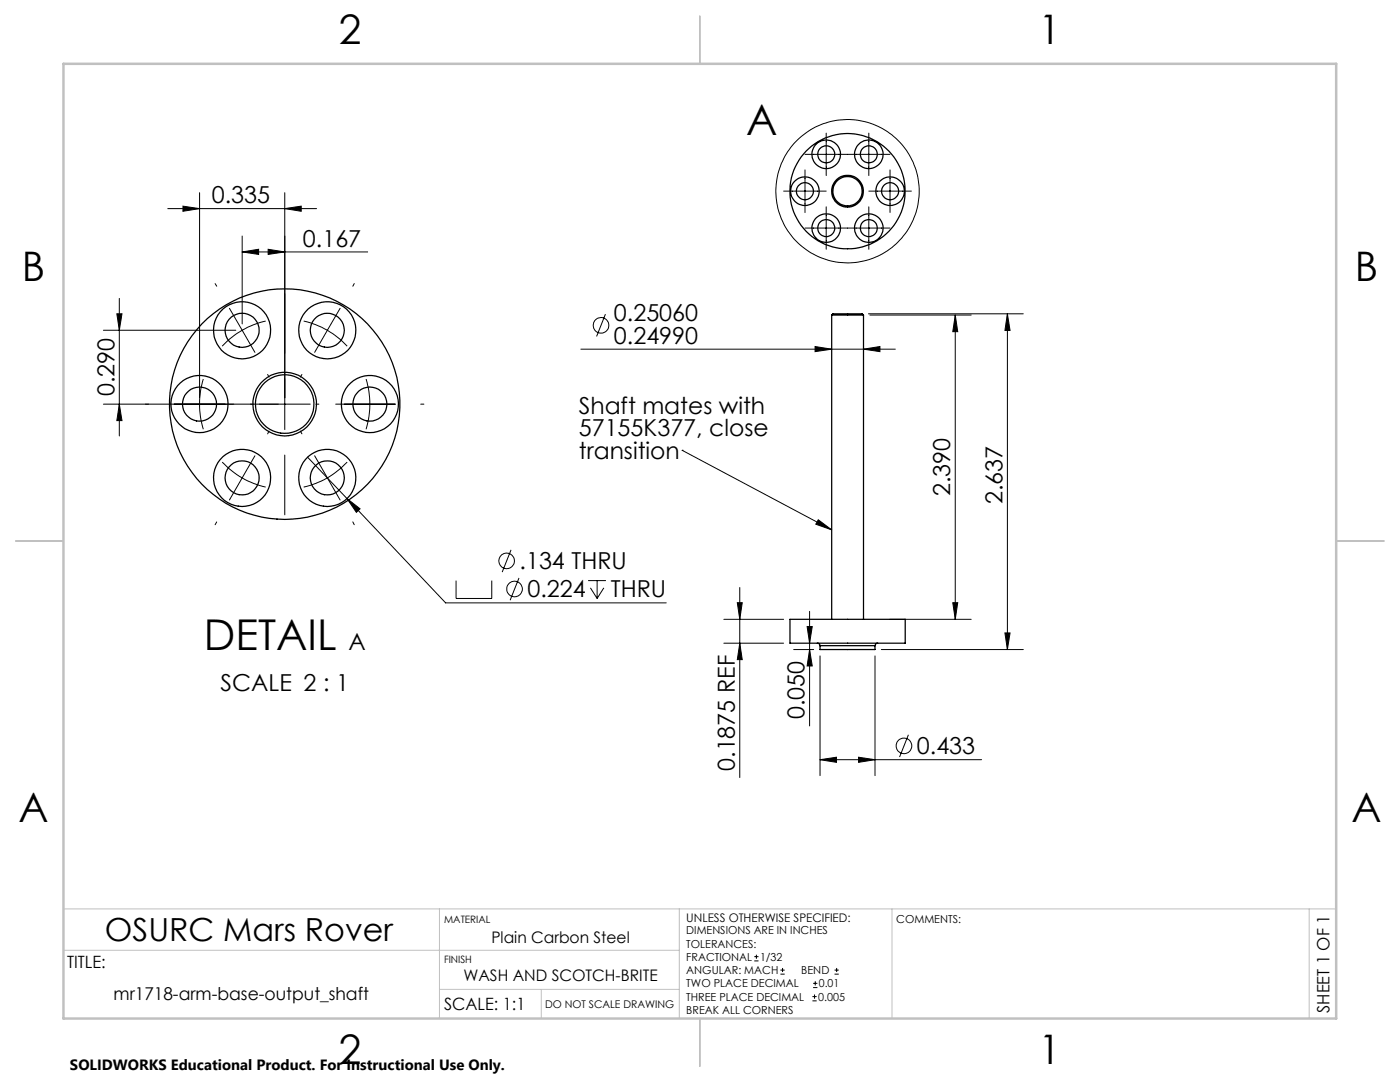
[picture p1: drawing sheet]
<svg xmlns="http://www.w3.org/2000/svg" width="279mm" height="216mm" viewBox="0 0 279 216" stroke-linecap="round" stroke-linejoin="round" font-family="sans-serif">
<g fill="none" stroke="#000" stroke-width=".2">
<path d="M39.8 38.5v40.9M56.8 38.5v47.2M156.4 38.1h8.5M160.7 30.8h16.9M160.7 33.9v8.5M164.9 26.6v8.4M173.4 26.6v8.4M173.4 38.1h8.5M177.6 33.9v8.5M23.8 59.5v27.5M33.5 41.6h29.7M36.5 41.1l3.3 .5-3.3 .6z"/>
<path d="M42.9 56.6l.4 .5M48.3 50.3l3.3-.6v1.1zM48.3 47.1v17.5M48.3 50.3h25.1M53.5 49.7l3.3 .6-3.3 .5zM56.8 41.6l3.3-.5v1.1zM70.7 56.6l-.3 .5M160.7 45.5h16.9M164.9 41.3v8.4M173.4 41.3v8.4M20.6 65.9h26.5M23.3 62.6h1l-.5 3.3z"/>
<path d="M40.6 75.6a17.3 17.3 0 0 0 0 10.1M45.8 61.5l2.5 4.4M48.3 65.9a17.4 17.4 0 0 0-4 3.2M48.3 65.9l2.6 4.4M53 64.1a16.3 16.3 0 0 0-4.7 1.8M53.4 74.7l.3 .5M60.3 74.7l-.4 .5M60.6 64.1a17 17 0 0 1 4.7 1.8M65.3 65.9l-2.5 4.4M65.3 65.9a18.3 18.3 0 0 1 4 3.2M67.9 61.5l-2.6 4.4M73.1 75.6a17.3 17.3 0 0 1 0 10.1"/>
<path d="M115.9 69.7h62.8M120.8 62.7l-1.7 4.4M162.7 69.1l3.3 .6-3.3 .5zM172.3 69.7l3.3-.6v1.1zM173.3 62.6h30.9M173.6 62.9h20.2M190.6 62.9v60.7M190.6 62.9l.5 3.3h-1zM201 62.6v67M201 62.6l.6 3.3h-1zM23.8 80.6l.5 3.3h-1zM44.3 92.2a17.2 17.2 0 0 0 8.7 5"/>
<path d="M50.9 90.9l-5.1 8.9M53.7 86l-.3 .6M56.8 90.8v11.9M59.9 86l.4 .6M61.4 91.2l7.9 8.3M61.9 80.6h-41.3M62.8 90.9l5.1 8.9M63 80.6h.6M67 80.6h11.9M69.3 99.5l2.6 2-.8 .7zM69.3 99.5l19.6 20.8h44.1M69.3 92.2a16.9 16.9 0 0 1-8.7 5"/>
<path d="M84 80.6h.6M136.1 89.9h.1M136.1 89.9l29.9 15.8M43.3 104.1l-.4 .6M70.4 104.1l.3 .6M91 115.9v3.5h7.1v-3.5M102 109.7l-1.8 4.5M103.6 115.3l-1.8 4.5M117.4 115.9h3.5M117.8 117.3l1.4 2.1M119.2 115.9v3.5M120.5 117.3l-1.3 2.1"/>
<path d="M147.6 117.2v38M163.3 103.7l2.7 2-3.2-1.1zM144.5 123.6h11.9M144.5 128.3h11.9M147.1 120.3h1l-.5 3.3zM147.6 128.3l.5 3.3h-1zM158.4 129.6h4M161.1 125h1l-.5 3.3zM161.6 122v22.9M161.6 129.6l.5 3.3h-1zM163.7 130.9v23.9M174.6 130.9v23.9"/>
<path d="M175.9 129.6h28.3M177.5 123.6h16.3M190.1 120.3h1l-.5 3.3zM200.6 126.3h1l-.6 3.3zM163.7 151.6l3.2-.5v1zM163.7 151.6h32.2M171.3 151.1l3.3 .5-3.3 .5zM181.3 146.6l-1.8 4.5M150.5 191.7h.9M150.5 190.9h.9M151 190.5v.8M155.8 194.4h.8"/>
<path d="M155.8 193.6h.8M156.2 193.1v.9M162.1 199.7h.9M162.1 198.9h.9M162.3 197.1h.8M162.3 196.2h.8M162.6 198.4v.9M162.7 195.8v.8M166.5 194.4h.9M166.5 193.6h.9M167 193.1v.9"/>
<circle cx="169.1" cy="38.2" r="14.3"/>
<circle cx="119.9" cy="64.9" r="1.56"/>
<circle cx="101.1" cy="111.9" r="1.55"/>
<circle cx="102.7" cy="117.5" r="1.55"/>
<circle cx="180.4" cy="148.8" r="1.55"/>
</g>
<path d="M12.7 181.4h254M12.7 189.6h122.9M87.7 181.4v21.8M87.7 197.4h47.9M108 197.4v5.8M135.6 181.4v21.8M178 181.4v21.8M261.3 181.4v21.8" fill="none" stroke="#c0c0c0" stroke-width=".2"/>
<path d="M139.7 3.2v9.5M3.1 107.9h9.6M266.7 107.9h9.5M139.7 203.2v9.6" fill="none" stroke="#c0c0c0" stroke-width=".25"/>
<path d="M12.7 12.7h254v190.5h-254z" fill="none" stroke="#c0c0c0" stroke-width=".5"/>
<g fill="#000">
<path d="M163.3 103.7l2.7 2-3.2-1.1z"/>
<path d="M36.5 41.1l3.3 .5-3.3 .6zM56.8 41.6l3.3-.5v1.1z"/>
<path d="M53.5 49.7l3.3 .6-3.3 .5zM48.3 50.3l3.3-.6v1.1z"/>
<path d="M162.7 69.1l3.3 .6-3.3 .5zM172.3 69.7l3.3-.6v1.1zM163.7 151.6l3.2-.5v1zM171.3 151.1l3.3 .5-3.3 .5zM69.3 99.5l1.8 2.7 .8-.7z"/>
<path d="M201 62.6l.6 3.3h-1zM200.6 126.3h1l-.6 3.3zM147.1 120.3h1l-.5 3.3zM147.6 128.3l.5 3.3h-1zM161.1 125h1l-.5 3.3zM161.6 129.6l.5 3.3h-1zM23.3 62.6h1l-.5 3.3zM23.8 80.6l.5 3.3h-1z"/>
<path d="M190.1 120.3h1l-.5 3.3zM190.6 62.9l.5 3.3h-1z"/>
</g>
<g fill="none" stroke="#000" stroke-width=".25">
<path d="M166 62.9h6.3M166 62.9l.2-.3h5.8l.3 .3M166 62.9v60.7M172.3 62.9v60.7M157.7 123.6h23v4.7h-23zM163.1 128.3l.3 .1 .3 .4M163.7 128.8v.8h10.9v-.8M163.7 128.8h10.9M175.2 128.3l-.3 .1-.3 .4"/>
<circle cx="160.6" cy="38.2" r="1.7"/>
<circle cx="160.6" cy="38.1" r="2.86"/>
<circle cx="164.9" cy="30.8" r="2.85"/>
<circle cx="164.9" cy="30.8" r="1.7"/>
<circle cx="169.1" cy="38.1" r="11.5"/>
<circle cx="169.1" cy="38.1" r="3.2"/>
<circle cx="169.1" cy="38.1" r="2.92"/>
<circle cx="173.4" cy="30.8" r="2.85"/>
<circle cx="173.4" cy="30.8" r="1.7"/>
<circle cx="177.6" cy="38.2" r="1.7"/>
<circle cx="177.6" cy="38.1" r="2.86"/>
<circle cx="164.9" cy="45.5" r="1.7"/>
<circle cx="164.9" cy="45.5" r="2.85"/>
<circle cx="173.4" cy="45.5" r="1.7"/>
<circle cx="173.4" cy="45.5" r="2.85"/>
<circle cx="48.3" cy="65.9" r="3.4"/>
<circle cx="48.3" cy="65.9" r="5.7"/>
<circle cx="65.3" cy="65.9" r="3.4"/>
<circle cx="65.3" cy="65.9" r="5.7"/>
<circle cx="39.8" cy="80.6" r="5.7"/>
<circle cx="39.8" cy="80.6" r="3.4"/>
<circle cx="48.3" cy="95.4" r="3.4"/>
<circle cx="48.3" cy="95.4" r="5.7"/>
<circle cx="56.8" cy="80.6" r="6.3"/>
<circle cx="56.8" cy="80.6" r="5.8"/>
<circle cx="56.8" cy="80.6" r="23"/>
<circle cx="65.3" cy="95.4" r="3.4"/>
<circle cx="65.3" cy="95.4" r="5.7"/>
<circle cx="73.8" cy="80.6" r="5.7"/>
<circle cx="73.8" cy="80.6" r="3.4"/>
</g>
<g font-size="8.5">
<text x="148.9" y="26.9">A</text>
<text x="40.7" y="129.6">DETAIL</text>
</g>
<g font-size="8.1">
<text x="67.6" y="8.9">2</text>
<text x="207.3" y="8.9">1</text>
<text x="4.4" y="56.2">B</text>
<text x="270.4" y="56.2">B</text>
<text x="3.7" y="164.1">A</text>
<text x="269.7" y="164.1">A</text>
<text x="67.6" y="212.4">2</text>
<text x="207.3" y="212.4">1</text>
</g>
<text font-size="6.3" x="20.9" y="187.7">OSURC Mars Rover</text>
<g font-size="4.7">
<text x="42.3" y="40.6">0.335</text>
<text x="60.5" y="49.2">0.167</text>
<text x="122.5" y="64.1">0.25060</text>
<text x="122.5" y="68.6">0.24990</text>
<text x="22.8" y="79.1" transform="rotate(-90 22.8 79.1)">0.290</text>
<text x="115.5" y="82.5">Shaft mates with</text>
<text x="115.5" y="87.1">57155K377, close</text>
<text x="115.5" y="91.6">transition</text>
<text x="189.6" y="99" transform="rotate(-90 189.6 99)">2.390</text>
<text x="200.1" y="100.6" transform="rotate(-90 200.1 100.6)">2.637</text>
<text x="103.7" y="113.6">.134 THRU</text>
<text x="105.3" y="119.2">0.224</text>
<text x="121.9" y="119.2">THRU</text>
<text x="69.5" y="129.6">A</text>
<text x="44" y="137.8">SCALE 2 : 1</text>
<text x="160.6" y="143.5" transform="rotate(-90 160.6 143.5)">0.050</text>
<text x="146.6" y="153.8" transform="rotate(-90 146.6 153.8)">0.1875 REF</text>
<text x="183" y="150.5">0.433</text>
</g>
<text font-size="3.5" x="22.7" y="199.5">mr1718-arm-base-output_shaft</text>
<g font-size="3.4">
<text x="13.4" y="193.2">TITLE:</text>
<text x="88.6" y="201.6">SCALE: 1:1</text>
<text x="265.4" y="202.1" transform="rotate(-90 265.4 202.1)">SHEET 1 OF 1</text>
</g>
<g font-size="3.2">
<text x="98.1" y="188.1">Plain Carbon Steel</text>
<text x="92.5" y="195.8">WASH AND SCOTCH-BRITE</text>
</g>
<text font-size="3" x="14" y="213.5">SOLIDWORKS Educational Product. For Instructional Use Only.</text>
<text font-size="2.4" x="137" y="183.9">UNLESS OTHERWISE SPECIFIED:</text>
<g font-size="2.2">
<text x="178.9" y="184.1">COMMENTS:</text>
<text x="137" y="186.4">DIMENSIONS ARE IN INCHES</text>
<text x="137" y="189.1">TOLERANCES:</text>
<text x="137" y="191.7">FRACTIONAL</text>
<text x="151.7" y="191.7">1/32</text>
<text x="137" y="194.4">ANGULAR: MACH</text>
<text x="137" y="197">TWO PLACE DECIMAL</text>
<text x="159.9" y="194.4">BEND</text>
<text x="163.4" y="197">0.01</text>
<text x="137" y="199.7">THREE PLACE DECIMAL</text>
<text x="137" y="202.3">BREAK ALL CORNERS</text>
<text x="163.3" y="199.7">0.005</text>
</g>
<text font-size="2.1" x="108.8" y="201.1">DO NOT SCALE DRAWING</text>
<g font-size="2">
<text x="88.6" y="184.1">MATERIAL</text>
<text x="88.6" y="192.1">FINISH</text>
</g>
</svg>
